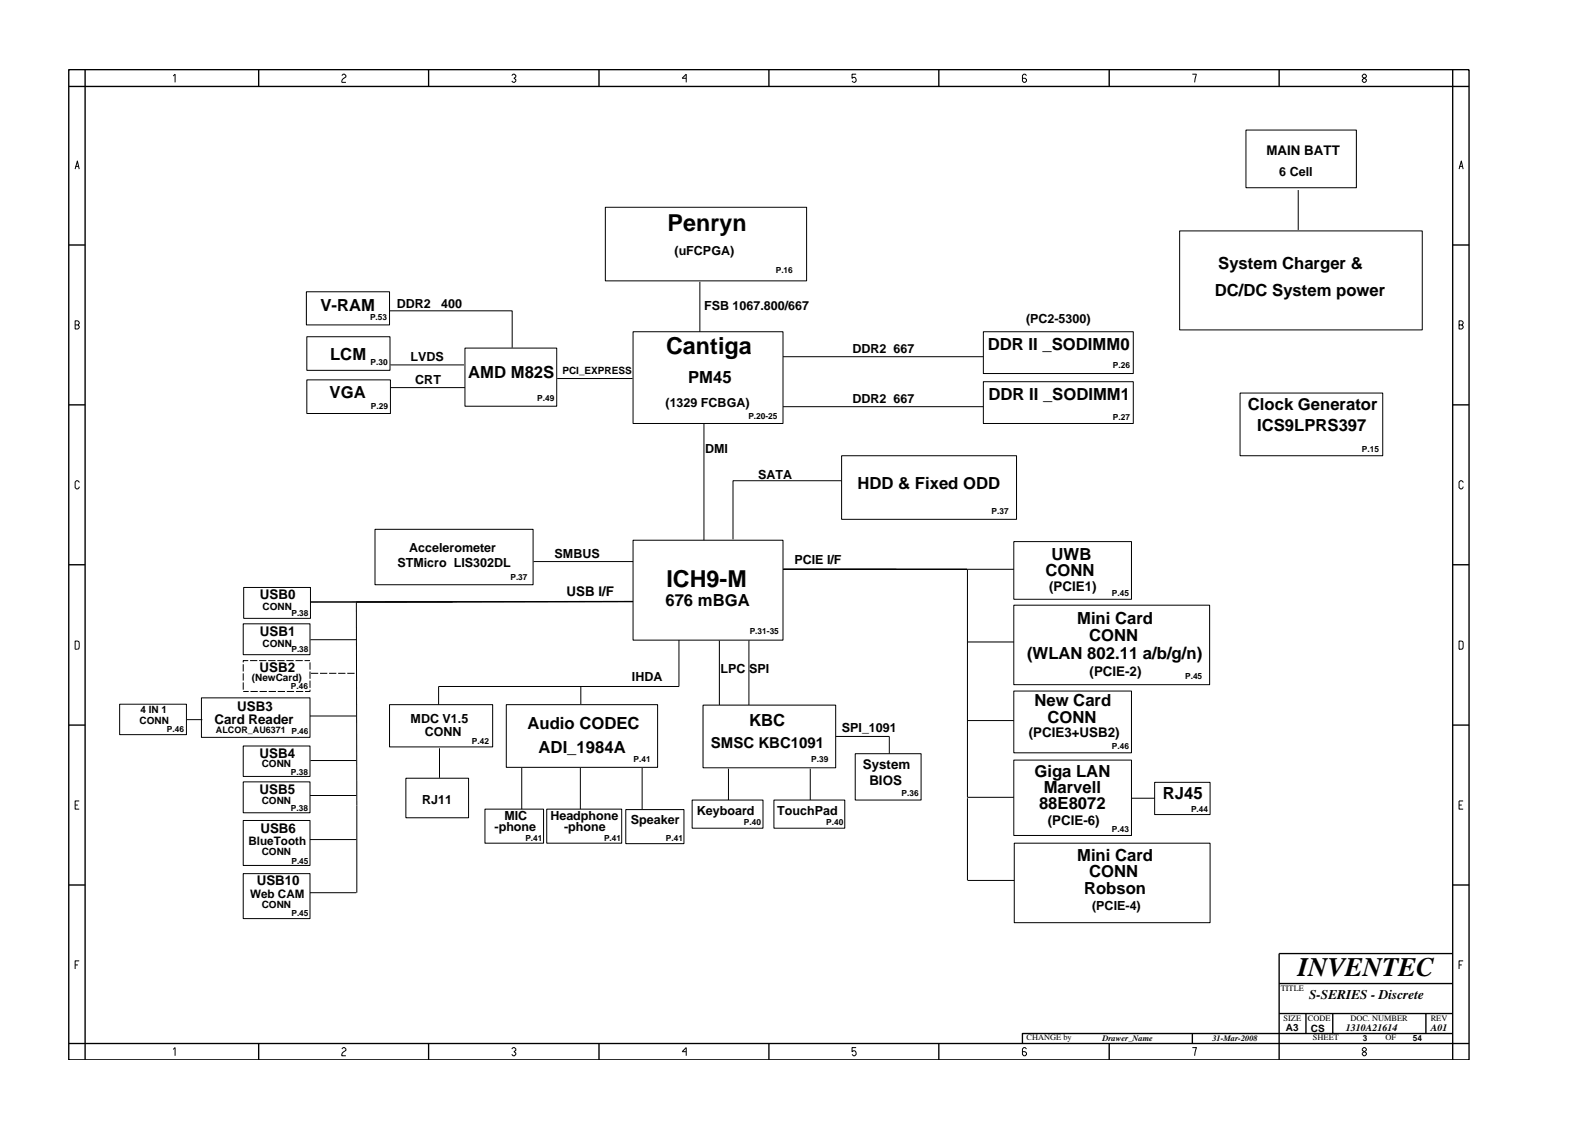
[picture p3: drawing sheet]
<svg xmlns="http://www.w3.org/2000/svg" width="297mm" height="210mm" viewBox="0 0 297 210" stroke-linecap="round" stroke-linejoin="round" font-family="sans-serif">
<g fill="none" stroke="#000" stroke-width=".19">
<path d="M32.3 14.2l.3-.4v1.6M63.7 14.1l.3-.3h.2l.3 .3v.2l-.7 .5-.1 .6h.8M95.4 14.1l.2-.3h.3l.2 .3v.2l-.3 .3 .3 .2v.3l-.2 .3h-.3l-.2-.3M127.9 14.6h-.8l.8-.8v1.6M159.5 13.8h-.7v.8l.2-.2a.5 .5 0 0 1 .5 .7l-.2 .3h-.3l-.2-.3M191.3 14.1l-.3-.3h-.2l-.3 .3v1l.3 .3h.2l.3-.3v-.3l-.3-.2h-.5M222.2 13.8h.8l-.4 1.6M254.1 13.8l-.2 .3v.2l.7 .5v.3l-.2 .3h-.3l-.2-.3v-.3l.7-.5v-.2l-.2-.3zM14 31.5l.4-1.5 .4 1.5M14.1 31h.6M112.8 38.6h37.5v13.8h-37.5zM232.2 24.2h20.6v10.8h-20.6z"/>
<path d="M241.9 35.4v7.5M271.9 31.5l.4-1.5 .4 1.5M272 31h.6M14 59.8h.5l.3 .3v.2l-.3 .3 .3 .2v.3l-.3 .2h-.5zM57.1 54.4h15.5v6.2h-15.5zM72.7 57.9h22.7v6.9M130.4 52.5v9.3M219.8 43h45.2v18.5h-45.2zM14 60.6h.5M57.2 62.8h15.5v6.2h-15.5zM57.2 70.8h15.6v6.3h-15.6zM72.8 72.2h13.8"/>
<path d="M72.8 68h13.7M86.6 64.9h17.1v10.8h-17.1zM103.8 70.6h14.1M118 61.8h27.9v17.1h-27.9zM131.2 78.9v21.8M145.9 66.5h37.3M145.9 75.8h37.3M183.2 61.8h28v7.8h-28zM183.2 71.1h28v7.8h-28zM231.1 73.3h26.6v11.6h-26.6zM271.9 60.6h.5l.3-.3v-.2l-.3-.3h-.5v1.5h.5l.3-.2v-.3l-.3-.2M14.8 89.9l-.3-.3h-.2l-.3 .3v1l.3 .2h.2l.3-.4"/>
<path d="M69.9 98.7h29.4v10.3h-29.4zM156.8 89.6h-20.2v10.9M156.8 84.9h32.6v11.9h-32.6zM272.7 89.9l-.3-.3h-.3l-.2 .3v1l.2 .2h.3l.3-.4M14 119.5l.7 .1v1.3l-.7 .1zM45.3 116.3h12.5v5.7h-12.5zM45.4 109.5h12.5v5.8h-12.5zM57.9 119.2h8.5M57.9 112.2h26.5M66.4 112.3l.1 54.1M99.4 104.7h18.6M117.8 112.1l-59.9 .1"/>
<path d="M118 100.7h27.9v18.6h-27.9zM126.5 119.3v8.7h-44.8v3.3M134.1 119.4v12M139.6 119.4v12M146 106.1h42.9M180.3 106.2v42.4h8.6M180.3 119.7h8.6M188.9 101h21.9v10.7h-21.9zM188.9 112.8h36.5v14.8h-36.5zM271.9 119.5l.7 .1v1.3l-.7 .1zM22.3 131.3h12.4v5.6h-12.4zM34.8 134.1h2.9"/>
<path d="M37.5 130.1h20.3v7.3h-20.3zM45.3 139.1h12.5v5.6h-12.5zM45.3 128.9h1M45.3 123.8v1.4M45.3 125.5v1.4M45.3 127.2v1.4M46.3 123.1h-1v.4M46.6 123.1h1.3M46.7 128.9h1.3M48.3 123.1h1.3M48.4 128.9h1.3M50 123.1h1.3"/>
<path d="M50.1 128.9h1.3M51.7 123.1h1.3M51.8 128.9h1.3M53.4 123.1h1.3M53.5 128.9h1.3M55.1 123.1h1.3M55.1 128.9h1.4M56.8 123.1h1M57.8 128.6v.3h-1M57.8 123.5v1.3M57.8 125.2v1.3M57.8 126.9v1.3"/>
<path d="M57.8 133.5h8.6M57.9 125.5h1.4M59.6 125.5h1.4M61.3 125.5h1.4M63 125.5h1.4M64.7 125.5h1.4M72.6 131.3h19.2v7.9h-19.2zM81.9 139.5v5.5M94.3 131.3h28.2v11.7h-28.2zM108.2 127.9v3.4M131 131.4h24.7v11.7h-24.7zM155.7 137.3h10v3.2"/>
<path d="M180.3 134.3h8.6M188.9 128.8h21.9v11.5h-21.9zM14 150.1h.5M14.8 149.3h-.8v1.5h.8M45.3 152.9h12.5v8.4h-12.5zM45.3 145.7h12.5v5.8h-12.5zM57.8 156.5h8.6M57.8 148.3h8.6M57.9 141.8h8.5M75.6 145.1h11.7v7.3h-11.7zM90.4 150.8h10.9v6.4h-10.9zM97.2 143.1v7.7"/>
<path d="M101.9 150.8h14v6.4h-14zM108.1 143.1v7.7M116.6 150.9h10.9v6.4h-10.9zM119.7 143.1v7.8M129 149.1h13.2v5.3h-13.2zM135.7 143.3v5.8M144.2 149.1h13.2v5.3h-13.2zM151 143.3v5.8M159.4 140.5h12.2v8.6h-12.2zM180.3 148.8v15.3M188.9 141.7h21.9v14h-21.9zM189 157.2h36.5v14.8h-36.5z"/>
<path d="M210.8 148.8h4.4M215.2 145.8h10.3v6h-10.3zM271.9 150.1h.5M272.7 149.3h-.8v1.5h.8M14 179.9h.5M14.8 179.1h-.8v1.5M45.3 162.8h12.5v8.4h-12.5zM57.8 166.4h8.6M180.4 164.1h8.6M271.9 179.9h.5M272.7 179.1h-.8v1.5M32.3 195.6l.3-.3v1.5"/>
<path d="M63.7 195.5l.3-.2h.2l.3 .2v.3l-.5 .3-.3 .4v.3h.8M95.4 195.5l.2-.2h.3l.2 .2v.3l-.3 .2 .3 .3v.2l-.2 .3h-.3l-.2-.3M127.9 196h-.8l.8-.7v1.5M159.5 195.3h-.7v.7l.2-.1a.5 .5 0 0 1 .5 .6l-.2 .3h-.3l-.2-.3M191.3 195.5l-.3-.2h-.2l-.3 .2v1l.3 .3h.2l.3-.3v-.2l-.3-.3h-.5M222.2 195.3h.8l-.4 1.5M254.1 195.3l-.2 .2v.3l.7 .5v.2l-.2 .3h-.3l-.2-.3v-.2l.7-.5v-.3l-.2-.2z"/>
</g>
<g fill="none" stroke="#000" stroke-width=".25">
<path d="M12.8 13h261v184.6h-261zM12.8 16.1h261M15.9 13v184.6M48.2 13v3.1M79.9 13v3.1M111.6 13v3.1M143.3 13v3.1M174.9 13v3.1M206.7 13v3.1M238.4 13v3.1M270.7 13v184.6M12.8 45.7h3.1"/>
<path d="M270.7 45.7h3.1M12.8 75.5h3.1M270.7 75.5h3.1M12.8 105.3h3.1M118 112.1l-51.6 .1M145.9 106.1h34.3M270.7 105.3h3.1M12.8 135.2h3.1M270.7 135.2h3.1M12.8 165h3.1M270.7 177.7h-32.3v19.9M270.7 165h3.1"/>
<path d="M48.2 194.5v3.1M79.9 194.5v3.1M111.6 194.5v3.1M143.3 194.5v3.1M174.9 194.5v3.1M206.7 194.5v3.1M222.2 192.6v1.9M238.4 183.3h32.3M238.4 188.9h32.3M243.4 188.9v3.7M248.4 188.9v3.7M265.7 188.9v3.7"/>
<path d="M270.7 192.6h-80.2v1.9M273.8 194.5h-261"/>
</g>
<text font-size="5" x="241.8" y="182">INVENTEC</text>
<g font-size="4.4">
<text x="124.4" y="43">Penryn</text>
<text x="124.1" y="66.1">Cantiga</text>
<text x="124.2" y="109.3">ICH9-M</text>
</g>
<g font-size="3.1">
<text x="227" y="50.2">System Charger &amp;</text>
<text x="59.7" y="57.9">V-RAM</text>
<text x="226.4" y="55.1">DC/DC System power</text>
<text x="184.1" y="65.3">DDR II _SODIMM0</text>
<text x="61.5" y="67.1">LCM</text>
<text x="87.3" y="70.4">AMD M82S</text>
<text x="128.2" y="71.5">PM45</text>
<text x="61.4" y="74.2">VGA</text>
<text x="184.2" y="74.5">DDR II _SODIMM1</text>
<text x="232.5" y="76.4">Clock Generator</text>
<text x="234.3" y="80.3">ICS9LPRS397</text>
<text x="159.8" y="91.1">HDD &amp; Fixed ODD</text>
<text x="194.8" y="107.4">CONN</text>
<text x="196" y="104.3">UWB</text>
<text x="124" y="112.9">676 mBGA</text>
<text x="200.7" y="116.3">Mini Card</text>
<text x="203" y="119.5">CONN</text>
<text x="191.4" y="122.8">(WLAN 802.11 a/b/g/n)</text>
<text x="192.8" y="131.7">New Card</text>
<text x="98.3" y="135.9">Audio CODEC</text>
<text x="139.6" y="135.4">KBC</text>
<text x="195.2" y="134.8">CONN</text>
<text x="100.4" y="140.4">ADI_1984A</text>
<text x="192.8" y="144.9">Giga LAN</text>
<text x="194.5" y="147.8">Marvell</text>
<text x="216.7" y="148.8">RJ45</text>
<text x="193.6" y="150.9">88E8072</text>
<text x="200.7" y="160.5">Mini Card</text>
<text x="202" y="166.7">Robson</text>
<text x="203" y="163.5">CONN</text>
</g>
<text font-size="2.8" x="132.5" y="139.5">SMSC KBC1091</text>
<g font-size="2.5">
<text x="236" y="29">MAIN BATT</text>
<text x="48.4" y="111.7">USB0</text>
<text x="105.6" y="111.1">USB I/F</text>
<text x="195.5" y="110.1">(PCIE1)</text>
<text x="48.4" y="118.5">USB1</text>
<text x="48.4" y="125.3">USB2</text>
<text x="203.1" y="125.9">(PCIE-2)</text>
<text x="40" y="134.9">Card Reader</text>
<text x="44.2" y="132.4">USB3</text>
<text x="191.7" y="137.4">(PCIE3+USB2)</text>
<text x="48.4" y="141.2">USB4</text>
<text x="160.8" y="143.4">System</text>
<text x="48.4" y="148">USB5</text>
<text x="162" y="146.2">BIOS</text>
<text x="48.5" y="155.2">USB6</text>
<text x="195.3" y="153.7">(PCIE-6)</text>
<text x="47.8" y="165">USB10</text>
<text x="244" y="186.3">S-SERIES - Discrete</text>
</g>
<g font-size="2.3">
<text x="238.4" y="32.8">6 Cell</text>
<text x="125.7" y="47.5">(uFCPGA)</text>
<text x="74" y="57.4">DDR2</text>
<text x="82.2" y="57.4">400</text>
<text x="131.2" y="57.7">FSB 1067.800/667</text>
<text x="158.9" y="65.8">DDR2 667</text>
<text x="191.2" y="60.2">(PC2-5300)</text>
<text x="76.5" y="67.4">LVDS</text>
<text x="77.4" y="71.6">CRT</text>
<text x="124" y="75.8">(1329 FCBGA)</text>
<text x="158.9" y="75.1">DDR2 667</text>
<text x="131.4" y="84.5">DMI</text>
<text x="141.3" y="89.3">SATA</text>
<text x="74.1" y="105.6">STMicro LIS302DL</text>
<text x="76.3" y="102.8">Accelerometer</text>
<text x="103.3" y="104">SMBUS</text>
<text x="148" y="105.1">PCIE I/F</text>
<text x="134.3" y="125.5">LPC</text>
<text x="139.6" y="125.5">SPI</text>
<text x="117.7" y="127">IHDA</text>
<text x="76.5" y="134.8">MDC V1.5</text>
<text x="79.1" y="137.2">CONN</text>
<text x="156.9" y="136.5">SPI_1091</text>
<text x="78.7" y="149.8">RJ11</text>
<text x="92.2" y="155">-phone</text>
<text x="94" y="152.8">MIC</text>
<text x="102.6" y="152.8">Headphone</text>
<text x="105.1" y="155">-phone</text>
<text x="117.6" y="153.6">Speaker</text>
<text x="129.9" y="151.9">Keyboard</text>
<text x="144.8" y="151.9">TouchPad</text>
<text x="203.5" y="169.6">(PCIE-4)</text>
</g>
<g font-size="2.2">
<text x="46.3" y="157.5">BlueTooth</text>
<text x="46.6" y="167.3">Web CAM</text>
</g>
<g font-size="1.9">
<text x="104.8" y="69.6">PCI_EXPRESS</text>
<text x="48.9" y="113.8">CONN</text>
<text x="48.9" y="120.5">CONN</text>
<text x="46.9" y="127">(NewCard)</text>
<text x="26" y="135">CONN</text>
<text x="26.2" y="132.9">4 IN 1</text>
<text x="48.8" y="143">CONN</text>
<text x="48.8" y="149.9">CONN</text>
<text x="48.8" y="159.4">CONN</text>
<text x="48.8" y="169.3">CONN</text>
<text x="239.6" y="192.2">A3</text>
<text x="244.3" y="192.3">CS</text>
<text x="250.8" y="192.2">1310A21614</text>
<text x="266.6" y="192.2">A01</text>
</g>
<text font-size="1.7" x="40.2" y="136.6">ALCOR_AU6371 P.46</text>
<g font-size="1.6">
<text x="144.6" y="50.8">P.16</text>
<text x="69" y="59.6">P.53</text>
<text x="69" y="68">P.30</text>
<text x="207.4" y="68.7">P.26</text>
<text x="69.1" y="76.2">P.29</text>
<text x="100.1" y="74.8">P.49</text>
<text x="139.5" y="78.1">P.20-25</text>
<text x="207.4" y="78.2">P.27</text>
<text x="253.8" y="84.2">P.15</text>
<text x="184.8" y="95.9">P.37</text>
<text x="95.1" y="108.1">P.37</text>
<text x="207.2" y="111.1">P.45</text>
<text x="54.3" y="114.8">P.38</text>
<text x="139.7" y="118.1">P.31-35</text>
<text x="54.3" y="121.6">P.38</text>
<text x="54.2" y="128.5">P.46</text>
<text x="220.8" y="126.6">P.45</text>
<text x="31.1" y="136.5">P.46</text>
<text x="87.9" y="138.6">P.42</text>
<text x="118.1" y="142.1">P.41</text>
<text x="151.2" y="142.1">P.39</text>
<text x="207.2" y="139.6">P.46</text>
<text x="54.2" y="144.4">P.38</text>
<text x="168" y="148.4">P.36</text>
<text x="54.2" y="151.1">P.38</text>
<text x="138.6" y="153.9">P.40</text>
<text x="154" y="153.9">P.40</text>
<text x="207.2" y="155.1">P.43</text>
<text x="222" y="151.4">P.44</text>
<text x="54.3" y="161">P.45</text>
<text x="97.9" y="156.7">P.41</text>
<text x="112.6" y="156.7">P.41</text>
<text x="124.1" y="156.7">P.41</text>
<text x="54.3" y="170.8">P.45</text>
<text x="238.7" y="184.8">TITLE</text>
<text x="239.2" y="190.4">SIZE</text>
<text x="243.7" y="190.4">CODE</text>
<text x="251.6" y="190.4">DOC. NUMBER</text>
<text x="266.6" y="190.4">REV</text>
<text x="191.3" y="193.9">CHANGE by</text>
<text x="205.4" y="194.1">Drawer_Name</text>
<text x="225.9" y="194.1">31-Mar-2008</text>
<text x="244.7" y="193.9">SHEET</text>
<text x="253.9" y="194.1">3</text>
<text x="258.2" y="193.9">OF</text>
<text x="263.3" y="194.1">54</text>
</g>
</svg>
